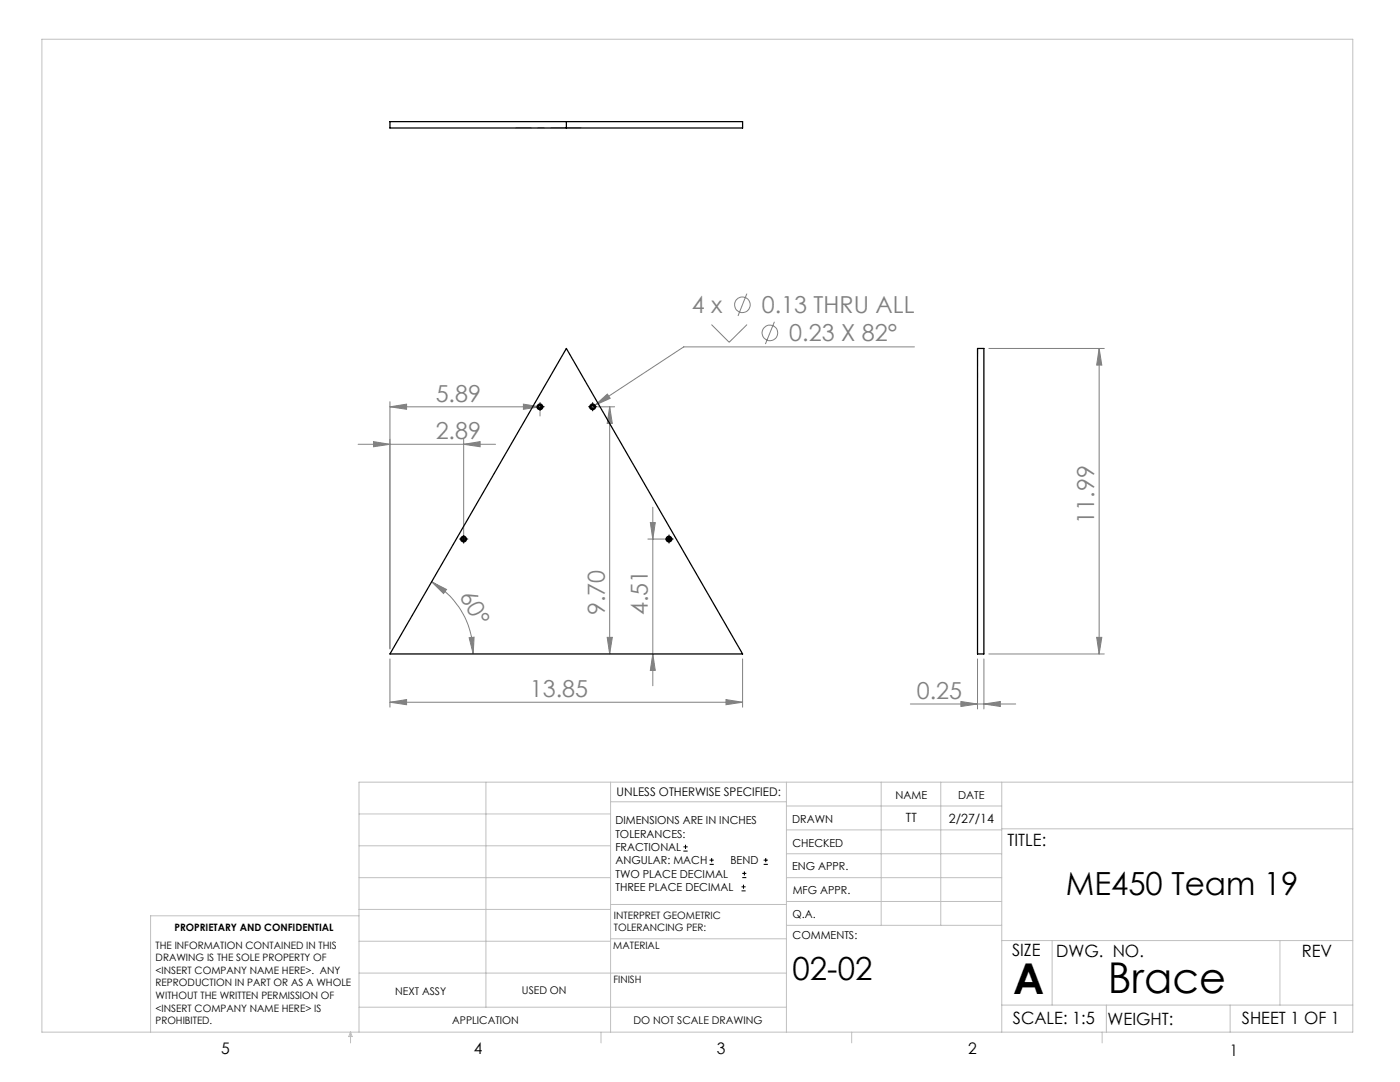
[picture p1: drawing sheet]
<svg xmlns="http://www.w3.org/2000/svg" width="279mm" height="216mm" viewBox="0 0 279 216" stroke-linecap="round" stroke-linejoin="round" font-family="sans-serif">
<g fill="none" stroke="#808080" stroke-width=".2">
<path d="M149 58.6l-1.7 4.4M142 64.8l3.5 3.5 3.6-3.5M154.6 64.2l-1.8 4.5M182.5 69.2h-46l-17.8 11.7M197.3 69.5h23.1M219.4 69.5l.5 3.3h-1zM219.4 69.5v61M71.5 88.7h27.4M74.5 88.1l3.3 .6-3.3 .4zM77.8 81.2l3.3-.6v1.1zM77.8 80.2v49.3M77.8 81.2h30"/>
<path d="M92.5 88.7l3.3-.6v1zM92.5 87.6v19M104.5 80.6l3.3 .6-3.3 .5zM107.8 82.2v.8M118.7 80.9l2.5-2.3 .6 .9zM118.7 80.9l-.9 .6M119.3 81.2h3.4M121.7 81.2l.5 3.3h-1zM121.7 81.2v49.3M86.1 116.1l3 1.5-.6 .8zM86.1 116.1a16.6 16.6 0 0 1 8.3 14.4M129.3 107.6h3.2"/>
<path d="M129.8 104.3h1l-.5 3.3zM130.3 101.2v35.6M77.8 131.5v9.6M93.6 127.2l1-.1-.2 3.4zM121.2 127.2h1l-.5 3.3zM130.3 130.5l.5 3.3h-1zM144.9 139.6l3.3 .5-3.3 .5zM148.2 131.5v9.6M191.8 140l3.3 .5-3.3 .5zM195.1 131.5v10M196.4 131.5v10M197.3 130.5h23.1"/>
<path d="M218.9 127.2h1l-.5 3.3zM77.8 140.1l3.3-.5v1zM77.8 140.1h70.4M181.7 140.5h21M196.4 140.5l3.2-.5v1z"/>
<circle cx="148.2" cy="60.8" r="1.55"/>
<circle cx="153.7" cy="66.4" r="1.55"/>
</g>
<g fill="none" stroke="#000" stroke-width=".2">
<path d="M107.3 81.2h1M107.8 80.7v1M117.8 81.2h1M118.3 80.7v1M92 107.6h1M92.5 107.1v1M133 107.6h1M133.5 107.1v1M136.4 169.8h.8M136.4 169h.8M136.8 168.6v.8M141.6 172.5h.9"/>
<path d="M141.6 171.6h.9M142 171.2v.8M148 177.8h.8M148 177h.8M148.1 175.1h.8M148.1 174.3h.8M148.4 176.5v.8M148.6 173.9v.8M152.4 172.5h.8M152.4 171.6h.8M152.8 171.2v.8"/>
</g>
<g fill="none" stroke="#000" stroke-width=".2" stroke-dasharray="15.2 1.3 1.3 1.3">
<path d="M107.3 81.2h-.3M107.8 80.7v-.4M107.8 81.7v.3M108.3 81.2h.3M117.8 81.2h-.3M118.3 80.7v-.4M118.3 81.7v.3M118.8 81.2h.3M92 107.6h-.3M92.5 107.1v-.4M92.5 108.1v.3M93 107.6h.4"/>
<path d="M133 107.6h-.3M133.5 107.1v-.4M133.5 108.1v.3M134 107.6h.3"/>
</g>
<g fill="none" stroke="#c0c0c0" stroke-width=".2">
<path d="M8.4 7.8h261.6v198.2h-261.6zM97 156.1v44.9M121.8 156.1v49.9M121.8 160h35.2M157 156.1v49.9M175.9 156.1v28.5M187.7 156.1v28.5M199.9 156.1v49.9M270 156.1h-198.4v49.9M71.6 175.1h50.2M71.6 168.8h50.2M71.6 162.4h50.2"/>
<path d="M157 170.4h42.9M157 165.6h42.9M157 160.8h42.9M157 175.1h42.9M157 179.9h42.9M199.9 165.4h70.1M71.6 194.2h85.4M71.6 187.8h50.2M71.6 181.5h50.2M71.6 182.7h-41.5v23.3M121.8 187.3h35.2M121.8 180.5h35.2"/>
<path d="M157 184.6h42.9M199.9 187.7h70.1M210 187.7v12.9M255.4 187.7v12.9M70 206v2.1M70 206l.3 .8h-.7zM71.6 201h85.4M119.9 206v2.1M170 206v2.1M199.9 200.6h70.1M220 206v2.1M220.8 200.6v5.4"/>
<path d="M245.5 200.6v5.4"/>
</g>
<path d="M113 25.5h2.9M195.1 69.5v1.7" fill="none" stroke="#808080" stroke-width=".2" stroke-dasharray="15.2 1.3 1.3 1.3"/>
<path d="M113 25.5h-10.1" fill="none" stroke="#808080" stroke-width=".2" stroke-dasharray="15.2 1.3 1.3 1.3" stroke-dashoffset="12.1"/>
<path d="M195.1 69.5v5.9" fill="none" stroke="#808080" stroke-width=".2" stroke-dasharray="15.2 1.3 1.3 1.3" stroke-dashoffset="14.2"/>
<g fill="#808080">
<path d="M93.6 127.2l1-.1-.2 3.4zM86.1 116.1l3 1.5-.6 .8z"/>
<path d="M92.5 88.7l3.3-.6v1zM74.5 88.1l3.3 .6-3.3 .4z"/>
<path d="M77.8 140.1l3.3-.5v1zM144.9 139.6l3.3 .5-3.3 .5zM77.8 81.2l3.3-.6v1.1zM104.5 80.6l3.3 .6-3.3 .5zM118.7 80.9l3.1-1.4-.6-.9zM191.8 140l3.3 .5-3.3 .5zM196.4 140.5l3.2-.5v1z"/>
<path d="M218.9 127.2h1l-.5 3.3zM219.4 69.5l.5 3.3h-1z"/>
<path d="M121.2 127.2h1l-.5 3.3zM121.7 81.2l.5 3.3h-1z"/>
<path d="M129.8 104.3h1l-.5 3.3zM130.3 130.5l.5 3.3h-1z"/>
</g>
<g fill="none" stroke="#000" stroke-width=".25">
<path d="M77.8 24.3h70.4v1.2h-70.4zM113 24.3v1.2M113 69.5l35.2 61h-70.4zM195.1 69.5h1.3v61h-1.3z"/>
<circle cx="107.8" cy="81.2" r=".33"/>
<circle cx="107.8" cy="81.2" r=".57"/>
<circle cx="118.3" cy="81.2" r=".58"/>
<circle cx="118.3" cy="81.2" r=".33"/>
<circle cx="92.5" cy="107.6" r=".33"/>
<circle cx="92.5" cy="107.6" r=".57"/>
<circle cx="133.5" cy="107.6" r=".58"/>
<circle cx="133.5" cy="107.6" r=".33"/>
</g>
<g font-size="8.5">
<text x="202.2" y="198.3">A</text>
<text x="221.1" y="198.1">Brace</text>
</g>
<g font-size="6.3">
<text x="212.7" y="178.6">ME450 Team 19</text>
<text x="158.2" y="195.5">02-02</text>
</g>
<g font-size="4.7" fill="#808080">
<text x="138.1" y="62.5">4 x</text>
<text x="152" y="62.5">0.13 THRU ALL</text>
<text x="157.5" y="68.1">0.23 X 82°</text>
<text x="87" y="80.1">5.89</text>
<text x="87" y="87.6">2.89</text>
<text x="218.4" y="104.5" transform="rotate(-90 218.4 104.5)">11.99</text>
<text x="91.7" y="118.9" transform="rotate(61 91.7 118.9)">60°</text>
<text x="120.7" y="122.8" transform="rotate(-90 120.7 122.8)">9.70</text>
<text x="129.3" y="122.8" transform="rotate(-90 129.3 122.8)">4.51</text>
<text x="105.8" y="139.1">13.85</text>
<text x="183" y="139.4">0.25</text>
</g>
<g font-size="3.4">
<text x="201.1" y="168.8">TITLE:</text>
<text x="202" y="190.8">SIZE</text>
<text x="210.8" y="190.9">DWG. NO.</text>
<text x="259.8" y="191">REV</text>
<text x="202.1" y="204.4">SCALE: 1:5</text>
<text x="221" y="204.5">WEIGHT:</text>
<text x="247.8" y="204.4">SHEET 1 OF 1</text>
</g>
<g font-size="3.2">
<text x="44.2" y="210.4">5</text>
<text x="94.6" y="210.3">4</text>
<text x="143.1" y="210.4">3</text>
<text x="193.2" y="210.3">2</text>
<text x="245.4" y="210.6">1</text>
</g>
<g font-size="2.5">
<text x="180.8" y="164.1">TT</text>
<text x="189.4" y="164.2">2/27/14</text>
</g>
<text font-size="2.4" x="123.1" y="158.9">UNLESS OTHERWISE SPECIFIED:</text>
<g font-size="2.2">
<text x="178.7" y="159.4">NAME</text>
<text x="191.2" y="159.4">DATE</text>
<text x="122.8" y="164.5">DIMENSIONS ARE IN INCHES</text>
<text x="122.8" y="167.1">TOLERANCES:</text>
<text x="158.1" y="164.2">DRAWN</text>
<text x="122.8" y="169.8">FRACTIONAL</text>
<text x="122.8" y="172.5">ANGULAR: MACH</text>
<text x="145.8" y="172.5">BEND</text>
<text x="158.1" y="173.7">ENG APPR.</text>
<text x="158.2" y="169.1">CHECKED</text>
<text x="122.8" y="175.1">TWO PLACE DECIMAL</text>
<text x="122.8" y="177.8">THREE PLACE DECIMAL</text>
<text x="158.2" y="178.4">MFG APPR.</text>
<text x="158.2" y="183.2">Q.A.</text>
<text x="158.2" y="187.4">COMMENTS:</text>
</g>
<g font-size="2.1">
<text x="78.8" y="198.5">NEXT ASSY</text>
<text x="104.2" y="198.4">USED ON</text>
<text x="90.2" y="204.3">APPLICATION</text>
<text x="126.4" y="204.3">DO NOT SCALE DRAWING</text>
</g>
<g font-size="2">
<text x="34.8" y="185.7">PROPRIETARY AND CONFIDENTIAL</text>
<text x="122.5" y="183.3">INTERPRET GEOMETRIC</text>
<text x="122.5" y="185.9">TOLERANCING PER:</text>
<text x="31.1" y="189.3">THE INFORMATION CONTAINED IN THIS</text>
<text x="31.1" y="191.8">DRAWING IS THE SOLE PROPERTY OF</text>
<text x="122.4" y="189.4">MATERIAL</text>
<text x="31.1" y="194.3">&lt;INSERT COMPANY NAME HERE&gt;. ANY</text>
<text x="31.1" y="196.8">REPRODUCTION IN PART OR AS A WHOLE</text>
<text x="122.4" y="196.2">FINISH</text>
<text x="31.1" y="199.4">WITHOUT THE WRITTEN PERMISSION OF</text>
<text x="31.1" y="201.9">&lt;INSERT COMPANY NAME HERE&gt; IS</text>
<text x="31.1" y="204.4">PROHIBITED.</text>
</g>
</svg>
